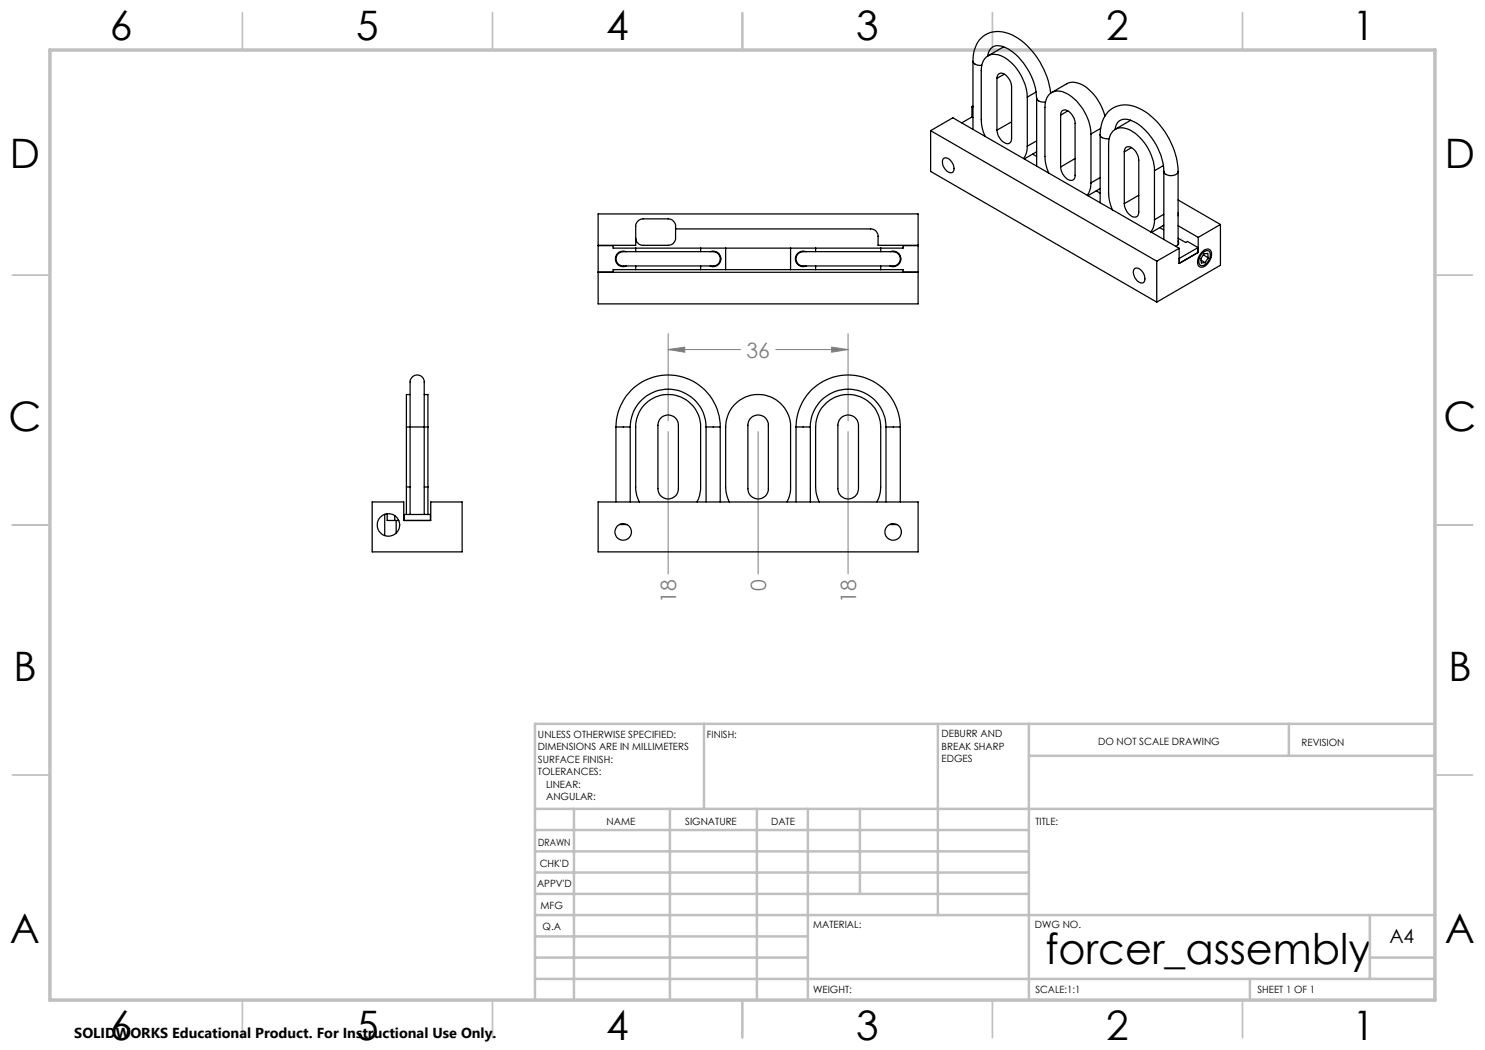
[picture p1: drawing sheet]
<svg xmlns="http://www.w3.org/2000/svg" width="297mm" height="210mm" viewBox="0 0 297 210" stroke-linecap="round" stroke-linejoin="round" font-family="sans-serif">
<path d="M133.6 69.9l3.3-.5v1zM133.6 66.7v17.4M133.6 69.9h14.5M155.2 69.9h14.4M166.3 69.4l3.3 .5-3.3 .5zM169.6 66.7v17.4M133.6 86.3v28.5M151.6 86.3v28.5M169.6 86.3v28.5" fill="none" stroke="#808080" stroke-width=".2"/>
<g fill="none" stroke="#c0c0c0" stroke-width=".35">
<path d="M48.5 2.5v7.5M98.5 2.5v7.5M148.5 2.5v7.5M198.5 2.5v7.5M248.5 2.5v7.5M2.5 55h7.5M287 55h7.5M2.5 105h7.5M287 105h7.5M2.5 155h7.5M287 155h7.5M48.5 200v7.5"/>
<path d="M98.5 200v7.5M148.5 200v7.5M198.5 200v7.5M248.5 200v7.5"/>
</g>
<g fill="none" stroke="#c0c0c0" stroke-width=".5">
<path d="M140.8 144.8v17M187.6 144.8v38.2M205.8 144.8v55.2M205.8 151.2h81.2M257.8 144.8v6.4M287 144.8h-180v55.2M107 161.8h180M107 178.8h98.8M107 174.5h98.8M107 170.3h98.8M107 166h98.8M114.8 161.8v38.2"/>
<path d="M134 161.8v38.2M151.4 161.8v38.2M161.6 161.8v38.2M172 161.8v17M107 195.8h180M107 191.5h54.6M107 187.3h54.6M107 183h180M250 195.8v4.2M274 191.5h13M274 183v12.8"/>
</g>
<path d="M10 10h277v190h-277z" fill="none" stroke="#c0c0c0" stroke-width=".7"/>
<path d="M133.6 69.9l3.3-.5v1zM166.3 69.4l3.3 .5-3.3 .5z" fill="#808080"/>
<g fill="none" stroke="#000" stroke-width=".25">
<path d="M194.6 12.3a5.6 5.6 0 0 1 3.5-5.8 7.9 7.9 0 0 1 7.4 2.7 15.9 15.9 0 0 1 4.6 9.5M194.6 12.3a1.38 1.38 0 0 0 1.8 .7M194.6 12.3v13.6M197.5 11.2a2.14 2.14 0 0 1 3.1-1.9 12.3 12.3 0 0 1 6.7 10.3M199.4 15.7a.97 .97 0 0 1 .6-1 .97 .97 0 0 1 1.2 .3l.9 1.3 .2 1v10.4a.94 .94 0 0 1-.6 1 .94 .94 0 0 1-1.1-.3l-1-1.3-.2-1.1M199.4 15.7v10.3M200.7 9.4l-3.1 1.8M200.9 14.8l-1.5 .9M205.5 19.4a9.9 9.9 0 0 0-5.4-8.3 2.62 2.62 0 0 0-3.8 2.5v10.3l.1 1.2 .6 2.1M205.5 19.4v9.8M207.2 18.4l-1.7 1M207.3 19.6a1.32 1.32 0 0 0 1.8 .8"/>
<path d="M207.3 19.6v13.6M210.3 18.5l3.1-1.8a4 4 0 0 1 4.4 1.3 10.7 10.7 0 0 1 3.2 5.2M186.1 26.1l45.3 26.1M186.1 26.1l4.5-2.5 45.2 26.1M186.1 26.1v8.2l45.3 26.1M188.6 31.8a1.21 1.21 0 0 1 1.8 .7 1.41 1.41 0 0 1 0 2 2.06 2.06 0 0 1-1.8-2.7zM194.4 21.3l.2 .1M194.4 21.3v2.1M194.6 23.5l-.3-.1-2 1.2M194.6 21.2l-.2 .1M202.3 24.4l-2.9 1.6M205.5 29.2l-.1 1.1-.7 1.4"/>
<path d="M206.5 30.8l.8 .5M207.3 30.4l-2.4 1.4M207.3 28.2l-1.8 1M209.7 34.6h.1M212.1 23a.95 .95 0 0 1 .6-1 .95 .95 0 0 1 1.2 .4l.9 1.2 .2 .7v10.8a.88 .88 0 0 1-.4 .9 .88 .88 0 0 1-1-.1 3.3 3.3 0 0 1-1.5-2.5M212.1 23v10.4M213.6 22.2l-1.5 .8M215 31.7l-2.9 1.7M218.2 26.8a9.6 9.6 0 0 0-5.8-8.5 2.57 2.57 0 0 0-3.4 2.6v10.4l.2 1.8 .5 1.5M218.2 36.6l-.1 1.1-.6 1.3M218.2 26.8v9.8M219.3 38.2l.7 .5"/>
<path d="M220 26.9a5.6 5.6 0 0 1 3.6-5.7 7.8 7.8 0 0 1 7.3 2.7 15.9 15.9 0 0 1 4.7 10.4M220 37.7l-2.4 1.4M220 26.9a1.37 1.37 0 0 0 1.8 .9M220 26.9v13.7M220 35.5l-1.8 1.1M220.1 25.7l-1.9 1.1M223 25.9a2.16 2.16 0 0 1 1.2-1.9 2.16 2.16 0 0 1 2.2 .2 12.3 12.3 0 0 1 6.4 10.1M224.9 30.4a.94 .94 0 0 1 .6-1.1 .94 .94 0 0 1 1.1 .4l.7 .9 .3 .7 .2 .7v10.4a.94 .94 0 0 1-.6 1 .94 .94 0 0 1-1.2-.4l-.7-.9-.3-.7-.1-.7M224.9 30.4v10.3M226.2 24.1l-3.1 1.8M226.3 29.5l-1.4 .9M227.8 39l-2.9 1.7"/>
<path d="M230.9 34.1a9.8 9.8 0 0 0-5.3-8.3 2.62 2.62 0 0 0-3.8 2.5l-.1 10.3 .3 1.9 .5 1.4M230.9 34.1v9.8M232.7 33.1l-1.8 1M232.8 34.3a1.66 1.66 0 0 0 2.5 .5l.3-.5M232.8 34.3v13.6M235.6 34.3v14.6M235.6 40l8.5 4.9M119.6 42.8h64v18h-64zM119.6 49.1h3v.5h4.5M119.6 54.4l64 .1M123.5 50.8l.5-.3a27.2 27.2 0 0 1 6-.2h8.5a17.8 17.8 0 0 1 4.8 .2 1.5 1.5 0 0 1 .6 1.9 1.5 1.5 0 0 1-1.9 .8h-16.7a1.53 1.53 0 0 1-1.8-.6 1.53 1.53 0 0 1 0-1.8zM125.2 50.3a1.55 1.55 0 0 0-2.1 1.5 1.55 1.55 0 0 0 2.1 1.4"/>
<path d="M127.1 53.9h13M127.1 49.6h13M127.1 47.6l.1 .5M127.1 49.6v.7M127.1 53.2v.7M127.1 53.9h-4.5v.5M127.1 48.1h.1M127.2 48.1a1.45 1.45 0 0 0 1.4 1h5a1.45 1.45 0 0 0 1.5-1.5v-2.3a1.51 1.51 0 0 0-1.5-1.5h-5a1.51 1.51 0 0 0-1.5 1.5v3.8h-7.5M135.1 45.8h39a1.45 1.45 0 0 1 1.5 1.5v1.8h8M140.1 49.6v.7M140.1 53.2v.7M140.1 49.6h5"/>
<path d="M140.1 53.9h5M142 50.3a1.55 1.55 0 0 1 2.2 1.5 1.55 1.55 0 0 1-2.2 1.4M145.1 53.9h13M145.1 49.6h13M145.1 49.6v4.3M158.1 49.6v4.3M158.1 49.6h5M158.1 53.9h5M159.7 50.7l.3-.2a27 27 0 0 1 5.9-.2h8.6a17.8 17.8 0 0 1 4.8 .2 1.5 1.5 0 0 1 .6 1.9 1.5 1.5 0 0 1-1.9 .8h-16.7a1.52 1.52 0 0 1-1.8-.5 1.52 1.52 0 0 1 .1-1.9zM161.3 50.3a1.56 1.56 0 0 0-2.2 1.5 1.56 1.56 0 0 0 2.2 1.4M163.1 53.9h13M163.1 49.6h13"/>
<path d="M163.1 49.6v.7M163.1 53.2v.7M176.1 49.6v.7M176.1 53.2v.7M176.1 53.9h4.5v.5M178 50.3a1.55 1.55 0 0 1 2.2 1.5 1.55 1.55 0 0 1-2.2 1.4M183.6 49.1h-3v.5h-4.5M227 53.7a1.86 1.86 0 0 1 2 2.1 .74 .74 0 0 1-.4 .8 .74 .74 0 0 1-1-.3 1.96 1.96 0 0 1-.6-2.6zM230.9 43.9l-.2 1.6-.5 .9M231.4 52.2v8.2M232 45.5l.8 .5M232.8 45l-2.5 1.5"/>
<path d="M232.8 42.9l-1.9 1M235.6 48.2l.1 .7-.6 .4M235.6 42.6v.5M235.6 47.7l1.5 .8 .4-.2 2.1 1.2M235.6 45.1l4 2.4M235.8 51.7h.1M235.8 52.7h.1M235.8 49.7v3l3.8-2.2M235.8 49.7l-4.4 2.5M239.6 49.5l-3.7 2.2M239.6 49.5v1l-3.7 2.2M239.6 50.5h.1"/>
<path d="M239.6 47.5v3M240.2 52l.8 .5M240.4 50.4a1.01 1.01 0 0 1 1-.6 1.01 1.01 0 0 1 .9 .7 2.84 2.84 0 0 1-1.9 2.9 .91 .91 0 0 1-.9-1.3l.4-1.1zM240.5 50.6l.2-.2a.78 .78 0 0 1 1.1-.2 .78 .78 0 0 1 .2 1.1 2.01 2.01 0 0 1-1.8 1.8l-.1-.1a1.74 1.74 0 0 1 .4-2.4zM240.7 51l1 .6M241.7 51.6l-.2-.9-.7 .1-.6 .9 .1 .9 .7-.1M241.7 51.6l-.7 .9M244.1 44.9l-4.5 2.6M244.1 44.9v8.1l-12.7 7.4M82 78.9h-.7v6.5M84.8 78.9h.8v6.5M81.3 97.4v5.5"/>
<path d="M81.3 85.4v12M81.3 85.4h.7M81.3 97.4h.7M82 85.4v-8.3a1.53 1.53 0 0 1 .6-1.8 1.53 1.53 0 0 1 1.9 .1l.3 .7v9.3M82 85.4h2.8M82 85.4v17.5M84.8 85.4v17.5M84.8 85.4h.8M84.8 97.4h.8M85.6 97.4v5.5M85.6 85.4v12M123.2 85.4a10.4 10.4 0 0 1 10.4-10.4 10.4 10.4 0 0 1 10.4 10.4"/>
<path d="M123.2 85.4h2.8M123.2 85.4v15M126 85.4a7.6 7.6 0 0 1 7.6-7.6 7.6 7.6 0 0 1 7.6 7.6M126 85.4v15M132.3 83.5a2.05 2.05 0 0 1 2.2-.3 2.05 2.05 0 0 1 1.2 1.8v12.7a2.05 2.05 0 0 1-2.1 2.1 2.05 2.05 0 0 1-2-2.1v-12.7l.1-.6zM141.2 85.4h2.8M141.2 85.4v15M144 85.4v15M150 83.8a2.06 2.06 0 0 1 2.3-.7 2.06 2.06 0 0 1 1.4 1.9v12.7a2.05 2.05 0 0 1-2.1 2.1 2.05 2.05 0 0 1-2-2.1v-12.7l.1-.6zM159.2 85.4a10.4 10.4 0 0 1 10.4-10.4 10.4 10.4 0 0 1 10.5 10.4M159.2 85.4h2.9M159.2 85.4v15"/>
<path d="M162.1 85.4a7.6 7.6 0 0 1 7.5-7.6 7.6 7.6 0 0 1 7.6 7.6M162.1 85.4v15M168.2 83.5a2.07 2.07 0 0 1 2.3-.3 2.07 2.07 0 0 1 1.2 1.8v12.7a2.06 2.06 0 0 1-2.1 2.1 2.06 2.06 0 0 1-2-2.1v-12.7l.2-.9zM177.2 85.4h2.9M177.2 85.4v15M180.1 85.4v15M74.4 100.4h6.4v3.7h5.3v-3.7h6.3v10h-18zM76.9 102.9v4.2M77.4 102.8v1.3h1.8M79 103.1v1M79.2 104.1h.6M79.2 104.1v2.5"/>
<path d="M80.8 104.1v-1.2h5.3v1.2M119.6 100.4h64v10h-64zM123.9 104.9h1.5M127.9 100.4l-.5-1.3-.3-1.1v-12.6a6.5 6.5 0 0 1 6.5-6.5 6.5 6.5 0 0 1 6.5 6.5v12.6l-.2 1.1-.5 1.3M145.9 100.4l-.7-1.8-.1-1.2v-12a6.5 6.5 0 0 1 6.5-6.5 6.5 6.5 0 0 1 6.5 6.5v12.6l-.2 1.1-.5 1.3M163.9 100.4l-.7-1.8-.1-1.2v-12a6.5 6.5 0 0 1 6.5-6.5 6.5 6.5 0 0 1 6.5 6.5v12l-.1 1.2-.6 1.8M177.9 104.9h1.5"/>
<circle cx="77.7" cy="105" r="2.26"/>
<circle cx="124.6" cy="106.4" r="1.66"/>
<circle cx="178.6" cy="106.4" r="1.65"/>
</g>
<text font-size="8.5" x="209.1" y="192.7">forcer_assembly</text>
<g font-size="8.1">
<text x="22" y="8">6</text>
<text x="71.2" y="8">5</text>
<text x="121.2" y="8">4</text>
<text x="171.3" y="8">3</text>
<text x="221.3" y="8">2</text>
<text x="270.5" y="8">1</text>
<text x="2" y="33.6">D</text>
<text x="289" y="33.6">D</text>
<text x="1.7" y="86.1">C</text>
<text x="288.7" y="86.1">C</text>
<text x="2.7" y="136.1">B</text>
<text x="289.7" y="136.1">B</text>
<text x="2" y="188.6">A</text>
<text x="289" y="188.6">A</text>
<text x="22" y="208">6</text>
<text x="71.2" y="208">5</text>
<text x="121.2" y="208">4</text>
<text x="171.3" y="208">3</text>
<text x="221.3" y="208">2</text>
<text x="270.5" y="208">1</text>
</g>
<g font-size="4.2" fill="#808080">
<text x="149.3" y="71.5">36</text>
<text x="153.3" y="118.3" transform="rotate(-90 153.3 118.3)">0</text>
<text x="135.3" y="120.6" transform="rotate(-90 135.3 120.6)">18</text>
<text x="171.3" y="120.6" transform="rotate(-90 171.3 120.6)">18</text>
</g>
<text font-size="3.9" x="277.9" y="188.5">A4</text>
<text font-size="2.9" x="14.9" y="207.6">SOLIDWORKS Educational Product. For Instructional Use Only.</text>
<g font-size="2">
<text x="107.6" y="147.6">UNLESS OTHERWISE SPECIFIED:</text>
<text x="141.4" y="147.6">FINISH:</text>
<text x="188.3" y="147.5">DEBURR AND</text>
<text x="188.3" y="150">BREAK SHARP</text>
<text x="219.6" y="149">DO NOT SCALE DRAWING</text>
<text x="260.3" y="149.2">REVISION</text>
<text x="107.6" y="150.1">DIMENSIONS ARE IN MILLIMETERS</text>
<text x="107.6" y="152.6">SURFACE FINISH:</text>
<text x="107.6" y="155.1">TOLERANCES:</text>
<text x="188.3" y="152.5">EDGES</text>
<text x="109.2" y="157.6">LINEAR:</text>
<text x="109.2" y="160.1">ANGULAR:</text>
<text x="121.3" y="165">NAME</text>
<text x="137" y="164.9">SIGNATURE</text>
<text x="154.2" y="164.9">DATE</text>
<text x="207.1" y="164.9">TITLE:</text>
<text x="107.6" y="169.1">DRAWN</text>
<text x="107.9" y="173.3">CHK'D</text>
<text x="107.4" y="177.4">APPV'D</text>
<text x="108.1" y="181.8">MFG</text>
<text x="108.5" y="186">Q.A</text>
<text x="162.6" y="185.5">MATERIAL:</text>
<text x="207" y="185.5">DWG NO.</text>
<text x="162.6" y="198.5">WEIGHT:</text>
<text x="207.1" y="198.6">SCALE:1:1</text>
<text x="251.5" y="198.6">SHEET 1 OF 1</text>
</g>
</svg>
